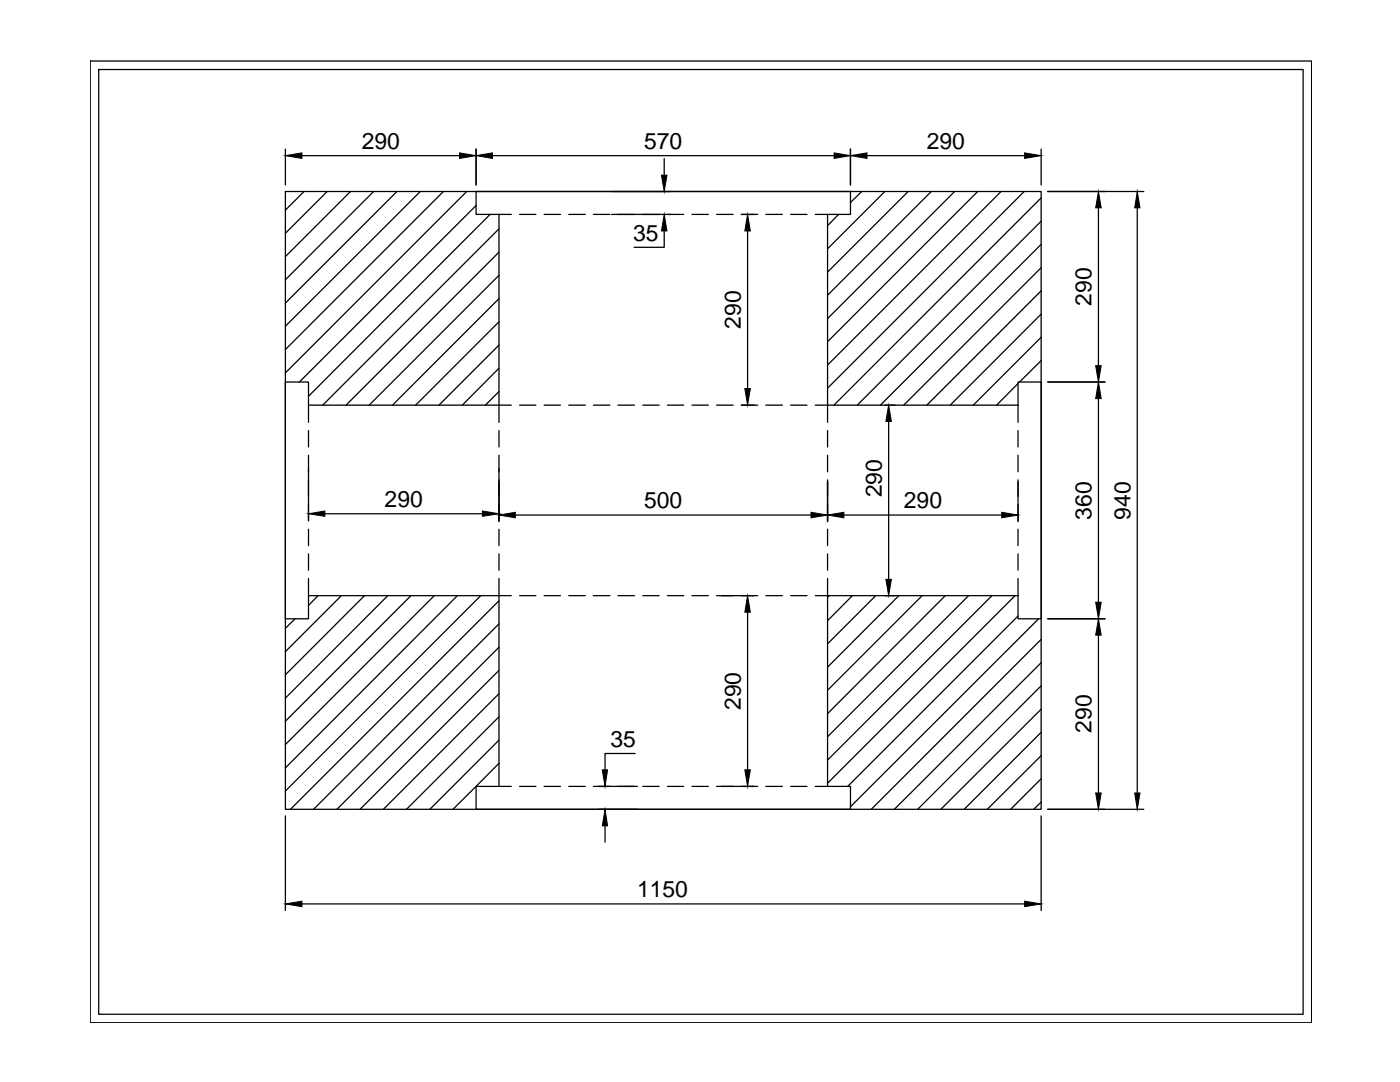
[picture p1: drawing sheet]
<svg xmlns="http://www.w3.org/2000/svg" width="279mm" height="216mm" viewBox="0 0 279 216" stroke-linecap="round" stroke-linejoin="round" font-family="sans-serif">
<!-- layer: 0 -->
<g fill="none" stroke="#000" stroke-width=".25">
<path d="M18 12.2h243.8v191.9h-243.8zM19.7 13.9h240.4v188.5h-240.4zM57 38.2h150.8v123.3h-150.8zM57 29.7v7.2M60.3 31.1h31.4M60.7 38.2l-3.7 3.7M65.3 38.2l-8.3 8.4M69.9 38.2l-12.9 13M74.6 38.2l-17.6 17.6M79.2 38.2l-22.2 22.3M83.9 38.2l-26.9 26.9M88.5 38.2l-31.5 31.6"/>
<path d="M93.1 38.2l-36.1 36.2M95 29.7v7.2M98.3 31.1h68.2M122.1 38.2h11.8M132.6 31.7v3.3M169.7 29.7v7.2M172 38.2l-2.3 2.2M173 31.1h31.5M176.6 38.2l-11.4 11.4M181.2 38.2l-16 16.1M185.9 38.2l-20.7 20.7M190.5 38.2l-25.3 25.4"/>
<path d="M195.1 38.2l-29.9 30M199.8 38.2l-34.6 34.6M204.4 38.2l-39.2 39.3M207.8 39.5l-41.4 41.3M207.8 29.7v7.2M209.1 38.2h19.2M95 41l-35.3 35.2M97.8 42.8l-36.2 36.3M99.6 42.8h-4.6v-4.6h74.7v4.6h-4.5M99.6 45.7l-35.2 35.1M99.6 50.3l-30.5 30.5M99.6 54.9l-25.9 25.9"/>
<path d="M99.6 59.6l-21.3 21.2M99.6 42.8v38h-38M99.6 42.8h2.4M103.7 42.8h3.2M108.6 42.8h3.3M113.5 42.8h3.3M118.4 42.8h3.3M122.1 42.8h14.4M132.6 46.1v3.2h-6.1M138.1 42.8h3.3M143 42.8h3.3M147.9 42.8h3.3"/>
<path d="M149.2 46.1v31.4M152.8 42.8h3.3M157.8 42.8h3.3M162.7 42.8h2.5M165.2 42.8v41.5M167.4 42.8l-2.2 2.2M207.8 44.1l-36.7 36.7M207.8 48.8l-32.1 32M207.8 53.4l-27.4 27.4M207.8 58l-22.8 22.8M219.2 41.5v31.5M227 41.5v116.7"/>
<path d="M99.6 64.2l-16.7 16.6M99.6 68.9l-12 11.9M99.6 73.5l-7.3 7.3M99.6 78.1l-2.7 2.7M203.2 76.5l-4.3 4.3M207.8 62.7l-18.2 18.1M207.8 67.3l-13.6 13.5M207.8 72l-4.3 4.2M209.1 76.2h11.4M219.2 79.5v40.7M61.6 80.8v-4.6h-4.6v47.3h4.6v-4.6M61.6 80.8v3.5"/>
<path d="M61.6 85.9v3.3M61.6 90.8v13.2M99.6 85.9v3.3M99.6 90.8v13.3M102 80.8h-2.4v3.5M103.7 80.8h3.2M108.6 80.8h3.3M113.5 80.8h3.3M118.4 80.8h3.3M123.3 80.8h3.3M128.3 80.8h3.2M133.2 80.8h3.3"/>
<path d="M138.1 80.8h3.3M143 80.8h3.3M147.9 80.8h3.3M152.8 80.8h3.3M157.8 80.8h3.3M162.7 80.8h40.5M165.2 85.9v3.3M165.2 90.8v3.3M165.2 95.7v8.4M177.3 84.1v31.5M203.2 80.8v-4.6h4.6v47.3h-4.6v-4.6M203.2 80.8v3.5"/>
<path d="M203.2 85.9v3.3M203.2 90.8v3.3M203.2 95.7v8.4M61.6 118.9h40.4M61.6 105.6v3.3M61.6 110.5v3.3M61.6 115.4v3.5M63.5 118.9l-1.9 1.9M64.8 102.5h31.5M68.1 118.9l-11.1 11.1M72.7 118.9l-15.7 15.7M77.4 118.9l-20.4 20.4"/>
<path d="M82 118.9l-25 25M86.7 118.9l-29.7 29.7M91.3 118.9l-34.3 34.3M95.9 118.9l-38.9 38.9M99.6 119.9l-41.6 41.6M99.6 105.6v3.3M99.6 110.5v3.3M99.6 115.4v41.5M102.8 102.8h59.1M103.7 118.9h3.2M108.6 118.9h3.3M113.5 118.9h3.3"/>
<path d="M118.4 118.9h3.3M123.3 118.9h3.3M128.3 118.9h3.2M133.2 118.9h3.3M138.1 118.9h3.3M143 118.9h8.2M152.8 118.9h3.3M157.8 118.9h3.3M162.7 118.9h40.5M165.2 105.6v3.3M165.2 110.5v3.3M165.2 115.4v41.5"/>
<path d="M165.5 118.9l-.3 .3M168.4 102.8h31.5M170.1 118.9l-4.9 5M174.8 118.9l-9.6 9.6M179.4 118.9l-14.2 14.2M184 118.9l-18.8 18.8M188.7 118.9l-23.5 23.5M193.3 118.9l-28.1 28.1M198 118.9l-32.8 32.8M202.6 118.9l-37.4 37.4M203.2 105.6v3.3M203.2 110.5v3.3"/>
<path d="M203.2 115.4v3.5M58.9 123.5l-1.9 1.9M99.6 133.8l-27.7 27.7M99.6 138.4l-23.1 23.1M99.6 124.5l-37 37M99.6 129.1l-32.4 32.4M149.2 122.2v31.4M203.2 122.9l-34 34M207.3 123.5l-37.6 37.5M207.8 127.6l-33.9 33.9M207.8 132.2l-29.3 29.3M207.8 136.8l-24.7 24.7"/>
<path d="M209.1 123.5h11.4M219.2 126.7v31.5M99.6 152.3l-9.2 9.2M99.6 156.9h-4.6v4.6h74.7v-4.6h-4.5M99.6 143l-18.5 18.5M99.6 147.7l-13.8 13.8M99.6 156.9h2.4M103.7 156.9h3.2M108.6 156.9h3.3M113.5 156.9h3.3M118.4 156.9h8.8M126.8 150.4h-6.1v3.2"/>
<path d="M128.3 156.9h3.2M133.2 156.9h3.3M138.1 156.9h3.3M143 156.9h8.2M152.8 156.9h3.3M157.8 156.9h3.3M162.7 156.9h2.5M207.8 141.5l-20 20M207.8 146.1l-15.4 15.4M207.8 150.8l-10.8 10.7M207.8 155.4l-6.1 6.1M57 162.8v18.9"/>
<path d="M119.4 161.5h7.8M120.7 164.8v3.2M207.8 160l-1.5 1.5M207.8 162.8v18.9M209.1 161.5h19.2M60.3 180.4h144.2"/>
</g>
<g fill="#000" stroke="#000" stroke-width=".2">
<path d="M57 31.1l3.3-.6v1.1zM91.7 30.5l3.3 .6-3.3 .5zM95 31.1l3.3-.6v1.1zM132 35h1.1l-.5 3.2zM166.5 30.5l3.2 .6-3.2 .5zM169.7 31.1l3.3-.6v1.1zM204.5 30.5l3.3 .6-3.3 .5zM132.6 42.8l.5 3.3h-1.1zM149.2 42.8l.5 3.3h-1.1zM219.2 38.2l.6 3.3h-1.1zM227 38.2l.5 3.3h-1zM148.6 77.5h1.1l-.5 3.3z"/>
<path d="M219.2 76.2l.6 3.3h-1.1zM218.7 73h1.1l-.6 3.2zM177.3 80.8l.6 3.3h-1.1zM61.6 102.5l3.2-.5v1zM96.3 102l3.3 .5-3.3 .5zM99.6 102.8l3.2-.6v1.1zM161.9 102.2l3.3 .6-3.3 .5zM165.2 102.8l3.2-.6v1.1zM176.8 115.6h1.1l-.6 3.3zM199.9 102.2l3.3 .6-3.3 .5zM149.2 118.9l.5 3.3h-1.1zM219.2 123.5l.6 3.2h-1.1z"/>
<path d="M218.7 120.2h1.1l-.6 3.3zM120.2 153.6h1.1l-.6 3.3zM148.6 153.6h1.1l-.5 3.3zM218.7 158.2h1.1l-.6 3.3zM226.5 158.2h1l-.5 3.3zM57 180.4l3.3-.6v1.1zM120.7 161.5l.6 3.3h-1.1zM204.5 179.8l3.3 .6-3.3 .5z"/>
</g>
<g font-size="4.6">
<text x="72.2" y="29.7">290</text>
<text x="128.5" y="29.7">570</text>
<text x="185" y="29.7">290</text>
<text x="126.3" y="48">35</text>
<text x="147.8" y="65.6" transform="rotate(-90 147.8 65.6)">290</text>
<text x="217.8" y="61" transform="rotate(-90 217.8 61)">290</text>
<text x="76.8" y="101.1">290</text>
<text x="128.5" y="101.4">500</text>
<text x="176" y="99.3" transform="rotate(-90 176 99.3)">290</text>
<text x="180.4" y="101.4">290</text>
<text x="217.8" y="103.7" transform="rotate(-90 217.8 103.7)">360</text>
<text x="225.6" y="103.7" transform="rotate(-90 225.6 103.7)">940</text>
<text x="147.8" y="141.7" transform="rotate(-90 147.8 141.7)">290</text>
<text x="121.8" y="149">35</text>
<text x="217.8" y="146.2" transform="rotate(-90 217.8 146.2)">290</text>
<text x="127.1" y="179">1150</text>
</g>
</svg>
